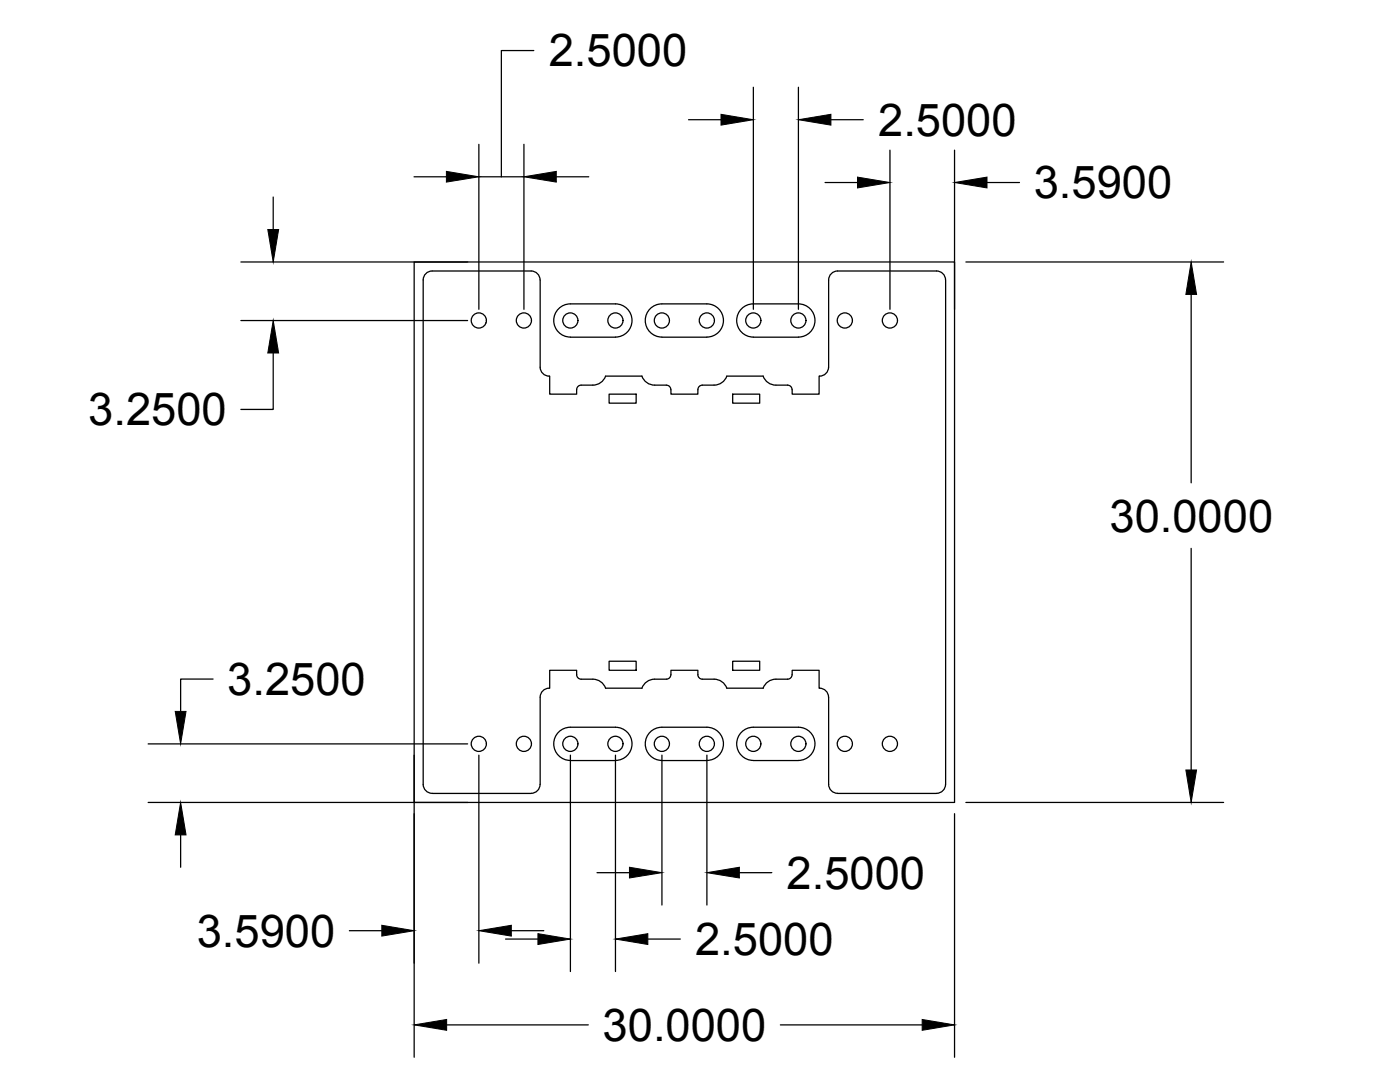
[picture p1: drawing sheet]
<svg xmlns="http://www.w3.org/2000/svg" width="279mm" height="216mm" viewBox="0 0 279 216" stroke-linecap="round" stroke-linejoin="round" font-family="sans-serif">
<!-- layer: glassOutline -->
<g fill="none" stroke="#000" stroke-width=".25">
<path d="M106.5 10.1h-6.4v25.2M150.3 17.4v44.3M159.3 17.4v44.3M54.5 39.3v6.5M82.6 35.3h6.5M95.6 28.8v32.9M95.6 35.3h9M104.6 28.8v32.9M111 35.3h6.5M137.4 23.9h6.5M164.7 36.4h6.4M165.8 23.9h6.5"/>
<path d="M177.6 30v31.7M190.5 30v31.7M197 36.4h6.5M48.1 52.3h45.2M82.7 52.3h107.8v107.8h-107.8zM192.8 52.3h51.4M237.7 58.8v37.5M48.1 64h45.2M54.5 70.4v11.3h-6.4M237.7 109.4v44.2M42.5 135.5h-6.5v6.5M29.6 148.4h63.7"/>
<path d="M82.7 150.7v60.3M95.6 150.7v41.5M113.8 150.7v43.2M122.8 150.7v43.2M132.1 150.7v29.9M141.1 150.7v29.9M29.6 160.1h63.7M36 166.6v6.5M119.1 174.1h6.5M147.6 174.1h6.4M190.5 162.4v48.6M192.8 160.1h51.4"/>
<path d="M69.7 185.7h6.5M100.9 187.4h6.5M102 185.7h6.5M129.3 187.4h6.5M89.1 204.5h28.3M155.7 204.5h28.3"/>
</g>
<!-- layer: pinPlacements -->
<g fill="none" stroke="#000" stroke-width=".25">
<circle cx="95.6" cy="63.9" r="1.51"/>
<circle cx="104.6" cy="63.9" r="1.51"/>
<circle cx="113.8" cy="63.9" r="1.51"/>
<circle cx="122.8" cy="63.9" r="1.51"/>
<circle cx="132.1" cy="63.9" r="1.51"/>
<circle cx="141.1" cy="63.9" r="1.51"/>
<circle cx="150.3" cy="63.9" r="1.51"/>
<circle cx="159.3" cy="63.9" r="1.51"/>
<circle cx="168.6" cy="63.9" r="1.51"/>
<circle cx="177.6" cy="63.9" r="1.51"/>
<circle cx="95.6" cy="148.4" r="1.51"/>
<circle cx="104.6" cy="148.4" r="1.51"/>
<circle cx="113.8" cy="148.4" r="1.51"/>
<circle cx="122.8" cy="148.4" r="1.51"/>
<circle cx="132.1" cy="148.4" r="1.51"/>
<circle cx="141.1" cy="148.4" r="1.51"/>
<circle cx="150.3" cy="148.4" r="1.51"/>
<circle cx="159.3" cy="148.4" r="1.51"/>
<circle cx="168.6" cy="148.4" r="1.51"/>
<circle cx="177.6" cy="148.4" r="1.51"/>
</g>
<!-- layer: TC-etch-lines-chemical -->
<g fill="none" stroke="#000" stroke-width=".25">
<path d="M106 54.1a1.79 1.79 0 0 1 1.8 1.8M106 54.1h-19.8a1.79 1.79 0 0 0-1.7 1.8v100.6a1.79 1.79 0 0 0 1.7 1.8h19.8M107.8 55.9v17.4M167.2 54.1a1.79 1.79 0 0 0-1.8 1.8v17.4M167.2 54.1h19.7a1.79 1.79 0 0 1 1.8 1.8M188.7 55.9v100.6M107.8 73.3a1.79 1.79 0 0 0 1.9 1.7v3.6h5.4v-.8M113.8 60.6a3.3 3.3 0 0 0-3.3 3.3 3.3 3.3 0 0 0 3.3 3.4M113.8 60.6h9a3.3 3.3 0 0 1 3.3 3.3 3.3 3.3 0 0 1-3.3 3.4M113.8 67.3h9M118.3 76.8a2.71 2.71 0 0 0 2.6-1.8l7.2 .1a2.7 2.7 0 0 0 2.6 1.7h2.3M118.3 76.8h-2.3a.9 .9 0 0 0-.9 .9"/>
<path d="M121.6 78.6h5.4v1.8h-5.4zM132.1 60.6a3.3 3.3 0 0 0-3.3 3.3 3.3 3.3 0 0 0 3.3 3.4M132.1 60.6h9M132.1 67.3h9M133 76.8a.9 .9 0 0 1 .9 .9M133.9 77.8v.8h5.4v-.8M139.3 77.7a.9 .9 0 0 1 .9-.9 5.1 5.1 0 0 0 3.9-.4l.7-.8 .3-.6 7.2 .1a2.7 2.7 0 0 0 2.6 1.7h2.3a.9 .9 0 0 1 .9 .9M141.1 60.6a3.3 3.3 0 0 1 3.3 3.3 3.3 3.3 0 0 1-3.3 3.4M146.2 78.6h5.4v1.8h-5.4zM150.3 67.3h9M159.3 60.6a3.3 3.3 0 0 1 3.3 3.3 3.3 3.3 0 0 1-3.3 3.4M159.3 60.6h-9a3.3 3.3 0 0 0-3.3 3.3 3.3 3.3 0 0 0 3.3 3.4"/>
<path d="M163.6 75h-.1v3.6h-5.4v-.8M165.4 73.3a1.79 1.79 0 0 1-1.8 1.7M118.3 135.5a2.7 2.7 0 0 1 2.6 1.8h7.2a2.66 2.66 0 0 1 2.6-1.8h2.3M118.3 135.5h-2.3a.9 .9 0 0 1-.9-.9v-.9h-5.4v3.6a1.8 1.8 0 0 0-1.9 1.8v17.4M121.6 131.9h5.4v1.8h-5.4zM133.9 134.6a.9 .9 0 0 1-.9 .9M146.2 131.9h5.4v1.8h-5.4zM158.1 134.6a.9 .9 0 0 1-.9 .9 5.1 5.1 0 0 0-3.9 .5l-.8 .8-.2 .5h-7.3a2.7 2.7 0 0 0-2.5-1.8h-2.3a.9 .9 0 0 1-.9-.9v-.9h-5.4v.9M158.1 134.6v-.9h5.4v3.6h.1M163.6 137.3a1.79 1.79 0 0 1 1.8 1.8M165.4 139.1v17.4a1.79 1.79 0 0 0 1.8 1.8M107.8 156.5a1.79 1.79 0 0 1-1.8 1.8"/>
<path d="M113.8 145.1a3.3 3.3 0 0 0-3.3 3.3 3.3 3.3 0 0 0 3.3 3.3M113.8 145.1h9a3.3 3.3 0 0 1 3.3 3.3 3.3 3.3 0 0 1-3.3 3.3M113.8 151.8h9M132.1 145.1a3.3 3.3 0 0 0-3.3 3.3 3.3 3.3 0 0 0 3.3 3.3M132.1 151.8h9M132.1 145.1h9M141.1 145.1a3.3 3.3 0 0 1 3.3 3.3 3.3 3.3 0 0 1-3.3 3.3M150.3 151.8h9M159.3 145.1a3.3 3.3 0 0 1 3.3 3.3 3.3 3.3 0 0 1-3.3 3.3M159.3 145.1h-9a3.3 3.3 0 0 0-3.3 3.3 3.3 3.3 0 0 0 3.3 3.3M188.7 156.5a1.79 1.79 0 0 1-1.8 1.8h-19.7"/>
</g>
<!-- layer: glassOutline -->
<path d="M97 64.5h.1" fill="none" stroke="#000" stroke-width=".2"/>
<g fill="#000" stroke="#000" stroke-width=".2">
<path d="M89.1 34.2l6.5 1.1-6.5 1zM104.6 35.3l6.4-1.1v2.1zM143.9 22.8l6.4 1.1-6.4 1.1zM159.3 23.9l6.5-1.1v2.2zM171.1 35.3l6.5 1.1-6.5 1.1zM190.5 36.4l6.5-1.1v2.2zM53.4 45.8h2.2l-1.1 6.5zM237.7 52.3l1.1 6.5h-2.1zM54.5 64l1.1 6.4h-2.2zM35 142h2.1l-1.1 6.4zM236.7 153.6h2.1l-1.1 6.5zM36 160.1l1.1 6.5h-2.1z"/>
<path d="M125.6 173.1l6.5 1-6.5 1.1zM141.1 174.1l6.5-1v2.1zM76.2 184.6l6.5 1.1-6.5 1.1zM95.6 185.7l6.4-1.1v2.2zM107.4 186.3l6.4 1.1-6.4 1.1zM122.8 187.4l6.5-1.1v2.2zM82.7 204.5l6.4-1.1v2.2zM184 203.4l6.5 1.1-6.5 1.1z"/>
</g>
<g font-size="9">
<text x="109.5" y="13.3">2.5000</text>
<text x="175.3" y="27.1">2.5000</text>
<text x="206.3" y="39.6">3.5900</text>
<text x="17.6" y="84.9">3.2500</text>
<text x="221.4" y="106.1">30.0000</text>
<text x="45.4" y="138.7">3.2500</text>
<text x="157" y="177.3">2.5000</text>
<text x="39.3" y="188.9">3.5900</text>
<text x="138.7" y="190.6">2.5000</text>
<text x="120.3" y="207.7">30.0000</text>
</g>
</svg>
